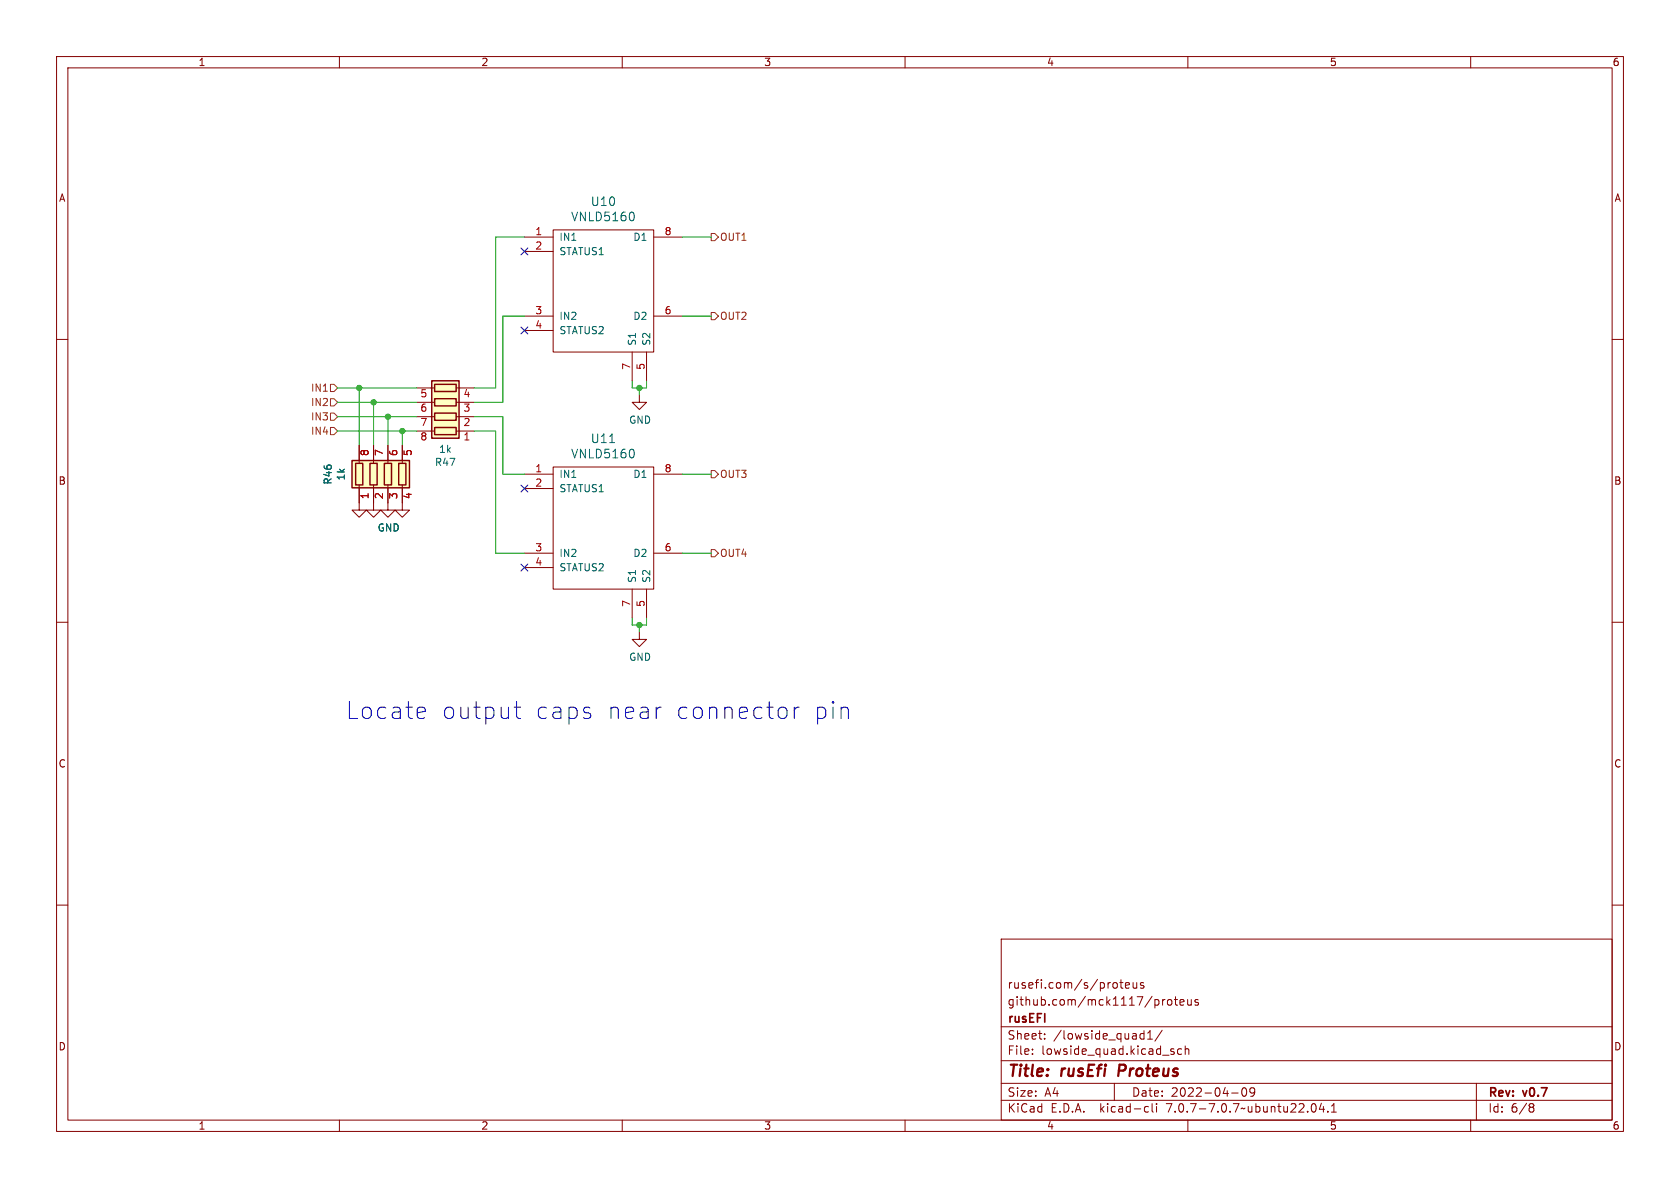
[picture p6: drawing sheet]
<svg xmlns="http://www.w3.org/2000/svg" width="297mm" height="210mm" viewBox="0 0 297 210" stroke-linecap="round" stroke-linejoin="round" font-family="sans-serif">
<g fill="none" stroke="#840000" stroke-width=".18">
<path d="M10 10h277v190h-277zM12 12h273v186h-273zM60 10v2M110 10v2M160 10v2M210 10v2M260 10v2M10 60h2M92.7 41.9h5.1M92.7 44.5h5.1M92.7 55.9h5.1M92.7 58.4h5.1"/>
<path d="M97.8 40.6h17.8v21.6h-17.8zM115.6 41.9h5M115.6 55.9h5M285 60h2M63.5 78.7v3.2M66 78.7v3.2M68.6 78.7v3.2M71.1 78.7v3.2M73.7 76.2h3.1M73.7 73.7h3.1M73.7 71.1h3.1M73.7 68.6h3.1"/>
<path d="M80.6 76.2h3.2M80.6 73.7h3.2M80.6 71.1h3.2M80.6 68.6h3.2M111.8 62.2v5.1M113 69.9v1.2h1.3l-1.3 1.3-1.2-1.3h1.2M114.3 62.2v5.1M63.5 85.7v4.5h1.3l-1.3 1.2-1.3-1.2h1.3M66 85.7v4.5h1.3l-1.3 1.2-1.2-1.2h1.2M68.6 85.7v4.5h1.2l-1.2 1.2-1.3-1.2h1.3M71.1 85.7v4.5h1.3l-1.3 1.2-1.3-1.2h1.3M92.7 83.8h5.1"/>
<path d="M92.7 86.4h5.1M92.7 97.8h5.1M97.8 82.6h17.8v21.5h-17.8zM115.6 83.8h5M115.6 97.8h5M10 110h2M92.7 100.3h5.1M111.8 104.1v5.1M113 111.8v1.2h1.3l-1.3 1.3-1.2-1.3h1.2M114.3 104.1v5.1M285 110h2M10 160h2"/>
<path d="M285 160h2M177 166h108v32h-108zM197.5 173.8v.8M198 173.7h.5M198.2 173.2v1.3l.3 .2M199 174.2l.7-.1-.1-.3-.4-.1-.2 .2v.7h.6M200.3 173.7l.1 .9 .3 .1 .3-.1M201 173.7v1M202.2 173.8l-.4-.1-.2 .2 .1 .2 .5 .2v.3h-.6M205.5 176.7v1M206 176.7l-.3 .1-.2 .2M206.5 176.8l.4-.1 .3 .3v.4l-.3 .3-.4-.1-.1-.2v-.4z"/>
<path d="M207.6 176.7h.6M207.8 176.2v1.3l.4 .2M208.6 177.2l.7-.1-.1-.3-.4-.1-.2 .2 .1 .7h.5M210 176.7v.9l.4 .1 .2-.1M210.6 176.7v1M211.8 176.8l-.3-.1-.3 .2 .1 .2 .5 .2v.3h-.6M60 198v2M110 198v2M160 198v2M177 194.5h108M177 191.5h108M177 187.5h108"/>
<path d="M177 181.5h108M182.5 186.3v.1M182.5 185.5v.1M184.7 183.6v.1M184.7 182.8v.1M197 191.5v3M201.8 182.7l.4 .1M202.2 182.2v1.5M202.2 183.6l-.4 .1M202.6 195.6l.4 .1M202.9 183.7h.8M202.9 182.6l.4-.4v1.5"/>
<path d="M203 196.5l-.4 .1M203.7 195.1v1.3l.2 .2M204.5 195.1v.1M204.5 195.6v1M205.5 182.1l-1.3 2M207.2 185.9l.3 .1 .1 .2-.2 .2h-.3M207.2 185.4l.3 .1M208.9 185.5l-.4-.1-.3 .3v.4l.1 .2h.6M209.5 185.5l.2-.1 .4 .1 .1 .9M209.5 184.9v1.5M210 198v2M217.7 193.2h1.2"/>
<path d="M219.7 192.4l.2-.1a.81 .81 0 0 1 .6 .6 .81 .81 0 0 1-.3 .8l-.2 .1a.81 .81 0 0 1-.3-1.4zM221.8 192.9l-.3 .3h-.3l-.2-.3 .1-.5 .4-.1 .2 .1a.99 .99 0 0 1-.3 1.4h-.3M232 195.2l.2-.1a.81 .81 0 0 1 .6 .6 .81 .81 0 0 1-.3 .8l-.2 .1a.81 .81 0 0 1-.6-.6 .81 .81 0 0 1 .3-.8zM233.6 195l-.4 1.1h1M234 195.6v1M234.7 196.5v.1M235.4 196.6h.8M235.4 195.5l.4-.4v1.5M260 198v2M261 191.5v6.5M270.6 195.1h.3l.3 .3-.3 .3M270.6 195.7h.3"/>
<path d="M270.9 195.7l.2 .2 .1 .4-.3 .3h-.3"/>
</g>
<path d="M197.9 188.2l-.2 2" fill="none" stroke="#840000" stroke-width=".4"/>
<path d="M111.9 37.6l.2 .5-.2 .9M107.8 78.2h.8M111.9 79.5l.2 .5-.2 .9" fill="none" stroke="#006464" stroke-width=".18"/>
<g fill="#ffffc2" stroke="#ffffc2" stroke-width=".18">
<path d="M62.2 81.4h10.2v4.8h-10.2z"/>
<path d="M76.3 67.3h4.9v10.2h-4.9z"/>
</g>
<path d="M76.3 67.3h4.9v10.2h-4.9zM76.8 75.6h3.8v1.2h-3.8zM76.8 73h3.8v1.3h-3.8zM76.8 70.5h3.8v1.3h-3.8zM76.8 67.9h3.8v1.3h-3.8zM62.2 81.4h10.2v4.8h-10.2zM62.9 81.9h1.2v3.8h-1.2zM65.4 81.9h1.3v3.8h-1.3zM67.9 81.9h1.3v3.8h-1.3zM70.5 81.9h1.3v3.8h-1.3z" fill="none" stroke="#840000" stroke-width=".25"/>
<path d="M125.7 55.2h.7l.6 .7-.6 .6h-.7zM125.7 41.3h.7l.6 .6-.6 .6h-.7zM58.4 75.6h.7l.6 .6-.6 .6h-.7zM58.4 70.5h.7l.6 .6-.6 .7h-.7zM58.4 73h.7l.6 .7-.6 .6h-.7zM58.4 67.9h.7l.6 .7-.6 .6h-.7zM125.7 83.2h.7l.6 .6-.6 .7h-.7zM125.7 97.2h.7l.6 .6-.6 .6h-.7z" fill="none" stroke="#725600" stroke-width=".18"/>
<path d="M74.8 125l.2 .2 .2 .5-1.4 .3M75 126.9l-.2 .1M90.9 125h1.1M91.3 124v2.6l.2 .3 .5 .1M104.3 126.2l.1 .2-.1 .5M116.6 125h.3M138.1 125a.81 .81 0 0 1 1 .6v.8a.81 .81 0 0 1-1 .6M140.4 125v2M141.3 125a.76 .76 0 0 0-.9 .6M149.5 125l.3 .2 .2 .2v1.6" fill="none" stroke="#0000c2" stroke-width=".18"/>
<g fill="none" stroke="#009600" stroke-width=".18">
<path d="M92.7 41.9h-5.1v26.7h-3.8M92.7 55.9h-3.8v15.2h-5.1M120.6 41.9h5.1M120.6 55.9h5.1M59.7 71.1h14M59.7 73.7h14M59.7 76.2h14M59.7 68.6h14M63.5 68.6v10.1M66 71.1v7.6M68.6 73.7v5M71.1 76.2v2.5"/>
<path d="M83.8 76.2h3.8v21.6h5.1M83.8 73.7h5.1v10.1h3.8M111.8 67.3v1.3h2.5v-1.3M113 68.6v1.3M120.6 97.8h5.1M120.6 83.8h5.1M111.8 109.2v1.3h2.5v-1.3M113 110.5v1.3"/>
</g>
<path d="M92.1 43.8l1.2 1.3M92.1 57.8l1.2 1.2M93.3 43.8l-1.2 1.3M93.3 57.8l-1.2 1.2M92.1 99.7l1.2 1.2M92.1 85.8l1.2 1.2M93.3 99.7l-1.2 1.2M93.3 85.8l-1.2 1.2" fill="none" stroke="#000084" stroke-width=".18"/>
<g fill="#009600" stroke="#009600" stroke-width=".18">
<circle cx="71.1" cy="76.2" r=".46"/>
<circle cx="113" cy="110.5" r=".46"/>
<circle cx="68.6" cy="73.7" r=".46"/>
<circle cx="63.5" cy="68.6" r=".46"/>
<circle cx="66" cy="71.1" r=".46"/>
<circle cx="113" cy="68.6" r=".46"/>
</g>
<g font-size="4.2" fill="#0000c2">
<text x="61" y="127.4">Locate</text>
<text x="77.8" y="127.4">output</text>
<text x="94.2" y="127.4">caps</text>
<text x="106.8" y="127.4">near</text>
<text x="118.8" y="127.4">connector</text>
<text x="143" y="127.4">pin</text>
</g>
<g font-size="2.8" fill="#840000">
<text x="178" y="190.9">Title:</text>
<text x="187.7" y="190.9">rusEfi</text>
<text x="198.6" y="190.9">Proteus</text>
</g>
<g font-size="2.1" fill="#006464">
<text x="100.9" y="39.3">VNLD5160</text>
<text x="104.4" y="36.6">U10</text>
<text x="100.9" y="81.2">VNLD5160</text>
<text x="104.4" y="78.5">U11</text>
</g>
<g font-size="2.1" fill="#840000">
<text x="178" y="178">github.com/mck1117/proteus</text>
<text x="178" y="175">rusefi.com/s/proteus</text>
<text x="178" y="184">Sheet:</text>
<text x="178" y="181.2">rusEFI</text>
<text x="186.2" y="184">/lowside_quad1/</text>
<text x="178" y="186.7">File:</text>
<text x="184.1" y="186.7">lowside_quad.kicad_sch</text>
<text x="178" y="196.9">KiCad</text>
<text x="178" y="194.1">Size:</text>
<text x="184.7" y="194.1">A4</text>
<text x="185.7" y="196.9">E.D.A.</text>
<text x="194.6" y="196.9">kicad-cli</text>
<text x="200" y="194.1">Date:</text>
<text x="206.5" y="196.9">7.0.7-7.0.7~ubuntu22.04.1</text>
<text x="207" y="194.1">2022-04-09</text>
<text x="263" y="194.3">Rev:</text>
<text x="263" y="196.9">Id:</text>
<text x="267.1" y="196.9">6/8</text>
<text x="269.4" y="194.3">v0.7</text>
</g>
<g font-size="1.8" fill="#840000">
<text x="35" y="11.9">1</text>
<text x="85" y="11.9">2</text>
<text x="135" y="11.9">3</text>
<text x="185" y="11.9">4</text>
<text x="235" y="11.9">5</text>
<text x="285" y="11.9">6</text>
<text x="10.3" y="35.9">A</text>
<text x="285.3" y="35.9">A</text>
<text x="10.3" y="85.9">B</text>
<text x="285.3" y="85.9">B</text>
<text x="10.3" y="135.9">C</text>
<text x="285.3" y="135.9">C</text>
<text x="10.3" y="185.9">D</text>
<text x="285.3" y="185.9">D</text>
<text x="35" y="199.9">1</text>
<text x="85" y="199.9">2</text>
<text x="135" y="199.9">3</text>
<text x="185" y="199.9">4</text>
<text x="235" y="199.9">5</text>
<text x="285" y="199.9">6</text>
</g>
<g font-size="1.8" fill="#a90000">
<text x="94.5" y="41.7">1</text>
<text x="117.4" y="41.7">8</text>
<text x="94.5" y="44.2">2</text>
<text x="94.5" y="55.6">3</text>
<text x="94.5" y="58.2">4</text>
<text x="117.4" y="55.6">6</text>
<text x="111.5" y="65.5" transform="rotate(-90 111.5 65.5)">7</text>
<text x="114" y="65.5" transform="rotate(-90 114 65.5)">5</text>
<text x="74.2" y="70.6">5</text>
<text x="81.8" y="70.6">4</text>
<text x="74.2" y="73.1">6</text>
<text x="74.2" y="75.6">7</text>
<text x="81.8" y="75.6">2</text>
<text x="81.8" y="73.1">3</text>
<text x="65.5" y="80.7" transform="rotate(-90 65.5 80.7)">8</text>
<text x="68" y="80.7" transform="rotate(-90 68 80.7)">7</text>
<text x="70.6" y="80.7" transform="rotate(-90 70.6 80.7)">6</text>
<text x="73.1" y="80.7" transform="rotate(-90 73.1 80.7)">5</text>
<text x="74.2" y="78.2">8</text>
<text x="81.8" y="78.2">1</text>
<text x="94.5" y="83.6">1</text>
<text x="117.4" y="83.6">8</text>
<text x="65.5" y="88.3" transform="rotate(-90 65.5 88.3)">1</text>
<text x="68" y="88.3" transform="rotate(-90 68 88.3)">2</text>
<text x="70.6" y="88.3" transform="rotate(-90 70.6 88.3)">3</text>
<text x="73.1" y="88.3" transform="rotate(-90 73.1 88.3)">4</text>
<text x="94.5" y="86.1">2</text>
<text x="94.5" y="97.5">3</text>
<text x="94.5" y="100.1">4</text>
<text x="117.4" y="97.5">6</text>
<text x="111.5" y="107.4" transform="rotate(-90 111.5 107.4)">7</text>
<text x="114" y="107.4" transform="rotate(-90 114 107.4)">5</text>
</g>
<g font-size="1.8" fill="#006464">
<text x="98.8" y="42.8">IN1</text>
<text x="98.8" y="45.3">STATUS1</text>
<text x="111.9" y="42.8">D1</text>
<text x="98.8" y="56.7">IN2</text>
<text x="98.8" y="59.3">STATUS2</text>
<text x="111.9" y="56.7">D2</text>
<text x="112.6" y="61.2" transform="rotate(-90 112.6 61.2)">S1</text>
<text x="115.2" y="61.2" transform="rotate(-90 115.2 61.2)">S2</text>
<text x="111.1" y="75.1">GND</text>
<text x="76.8" y="82.6">R47</text>
<text x="77.5" y="80.3">1k</text>
<text x="58.9" y="85.8" transform="rotate(-90 58.9 85.8)">R46</text>
<text x="61.2" y="85" transform="rotate(-90 61.2 85)">1k</text>
<text x="98.8" y="84.7">IN1</text>
<text x="98.8" y="87.2">STATUS1</text>
<text x="111.9" y="84.7">D1</text>
<text x="66.7" y="94.2">GND</text>
<text x="98.8" y="98.7">IN2</text>
<text x="98.8" y="101.2">STATUS2</text>
<text x="111.9" y="98.7">D2</text>
<text x="112.6" y="103.1" transform="rotate(-90 112.6 103.1)">S1</text>
<text x="115.2" y="103.1" transform="rotate(-90 115.2 103.1)">S2</text>
<text x="111.1" y="117">GND</text>
</g>
<g font-size="1.8" fill="#725600">
<text x="127.2" y="42.8">OUT1</text>
<text x="127.2" y="56.7">OUT2</text>
<text x="54.9" y="72">IN2</text>
<text x="54.9" y="69.4">IN1</text>
<text x="54.9" y="77.1">IN4</text>
<text x="54.9" y="74.5">IN3</text>
<text x="127.2" y="84.7">OUT3</text>
<text x="127.2" y="98.7">OUT4</text>
</g>
</svg>
